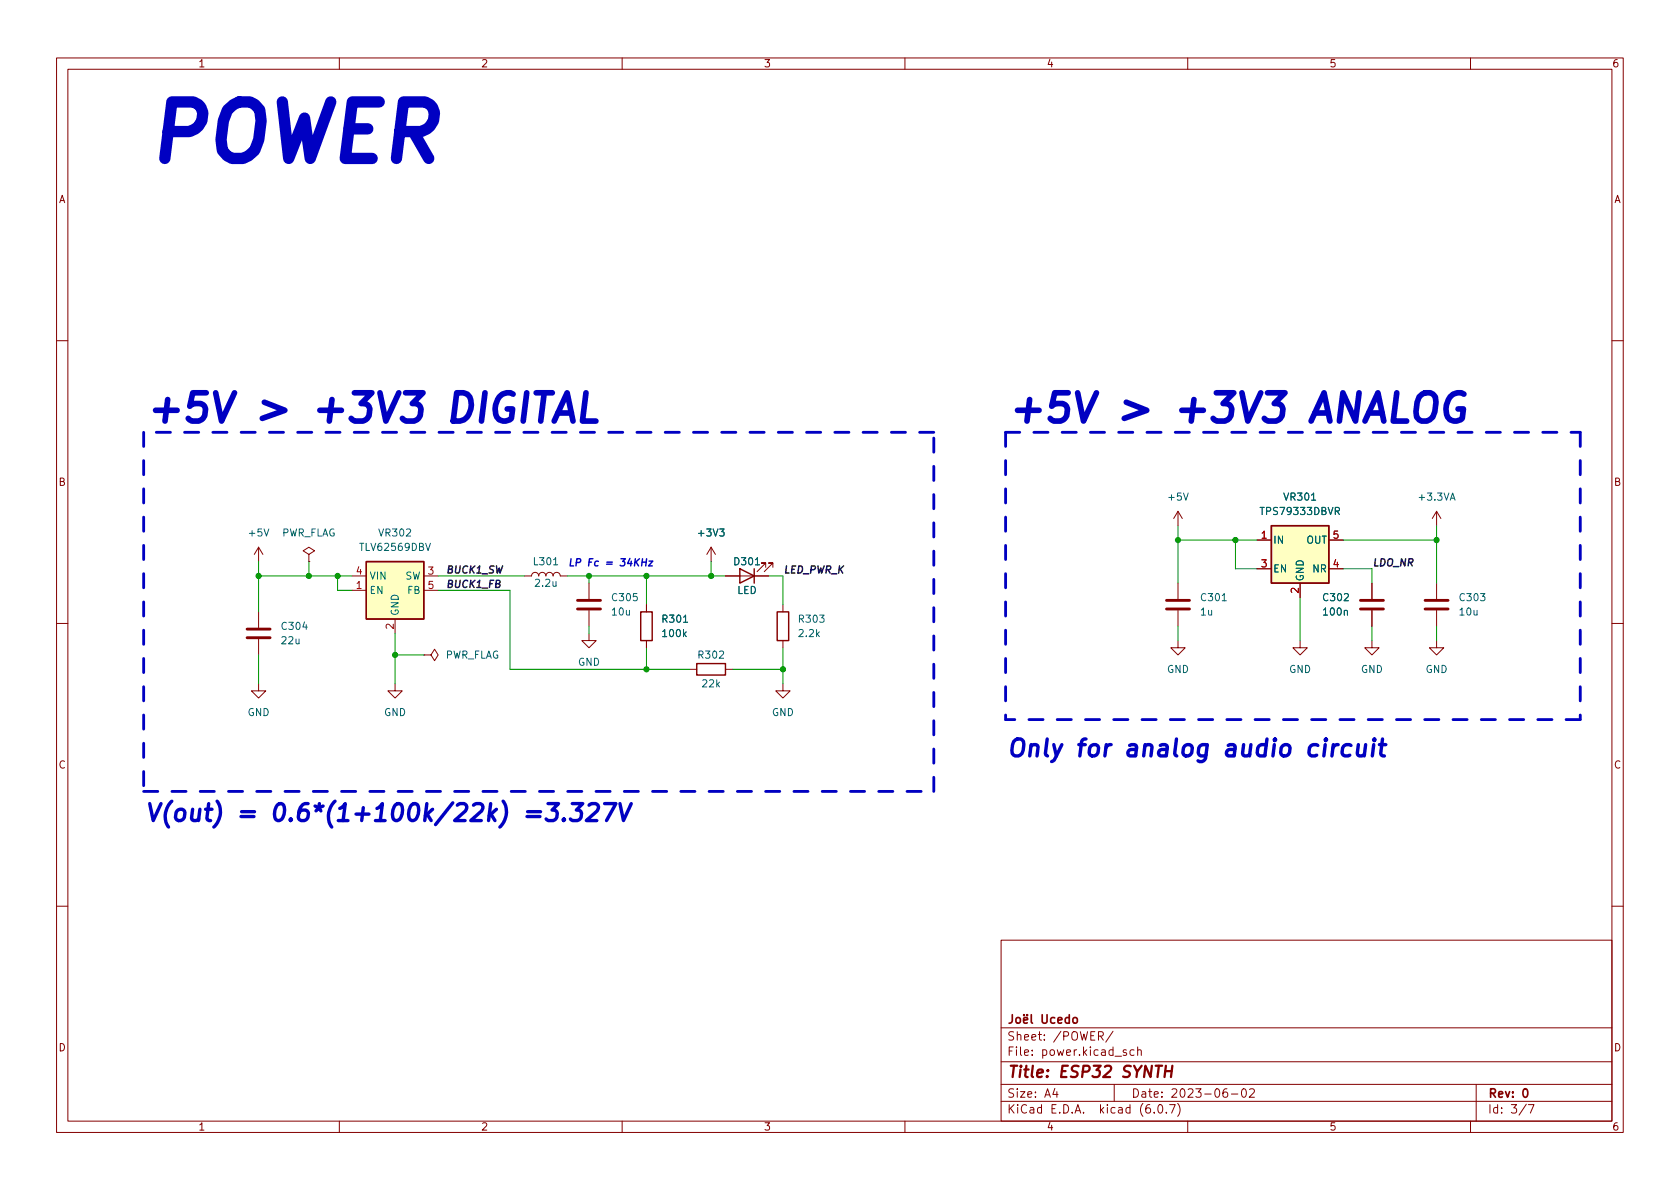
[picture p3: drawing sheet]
<svg xmlns="http://www.w3.org/2000/svg" width="297mm" height="210mm" viewBox="0 0 297 210" stroke-linecap="round" stroke-linejoin="round" font-family="sans-serif">
<g fill="none" stroke="#840000" stroke-width=".18">
<path d="M10 10.2h277v190.1h-277zM12 12.2h273v186.1h-273zM60 10.2v2M110 10.2v2M160 10.2v2M210 10.2v2M260 10.2v2M10 60.2h2M285 60.2h2M45.7 96.8l-.7 1.2M45.7 96.8v2.5M45.7 96.8l.8 1.2"/>
<path d="M54.6 98l1-.6-1-.6-1 .6 1 .6v1.3M54.6 99.3h.1M125.7 96.8l-.7 1.2M125.7 96.8v2.5M125.7 96.8l.8 1.2M208.3 90.4l-.8 1.3M208.3 90.4v2.6M208.3 90.4l.7 1.3M222.2 95.5h2.6M234.9 95.5h2.6M254 90.4v2.6M254 90.4l-.8 1.3"/>
<path d="M254 90.4l.8 1.3M10 110.2h2M45.7 108.2v2.8M45.7 113v2.8M62.2 101.8h2.6M62.2 104.4h2.6M69.8 109.5v2.5M74.9 115.8h1.3l.6-1 .7 1-.7 1-.6-1M74.9 115.8h.1M74.9 101.8h2.6M74.9 104.4h2.6M92.7 101.8h1.3a.64 .64 0 0 1 .6-.6 .64 .64 0 0 1 .6 .6 .64 .64 0 0 1 .7-.6 .64 .64 0 0 1 .6 .6 .64 .64 0 0 1 .7-.6 .64 .64 0 0 1 .6 .6 .64 .64 0 0 1 .6-.6 .64 .64 0 0 1 .7 .6h1.2"/>
<path d="M104.1 112v1.3h1.3l-1.3 1.2-1.2-1.2h1.2M104.1 103.1v2.8M104.1 107.9v2.8M114.3 106.9v1.3M114.3 113.3v1.2M121.9 118.4h1.3M128.3 101.8h7.6M128.3 118.4h1.2M135.4 100.3v-.7h-.8h.8l-1.5 1.5M136.7 100.3v-.7h-.8h.8l-1.6 1.5M138.4 106.9v1.3M138.4 113.3v1.2"/>
<path d="M208.3 113.3v1.2h1.2l-1.2 1.3-1.3-1.3h1.3M208.3 103.1v2.8M208.3 107.9v2.8M222.2 100.6h2.6M229.9 113.3v1.2h1.2l-1.2 1.3-1.3-1.3h1.3M229.9 103.1v2.6M234.9 100.6h2.6M242.6 113.3v1.2h1.2l-1.2 1.3-1.3-1.3h1.3M242.6 103.1v2.8M242.6 107.9v2.8M254 113.3v1.2h1.3l-1.3 1.3-1.3-1.3h1.3M254 103.1v2.8"/>
<path d="M254 107.9v2.8M285 110.2h2M45.7 120.9v1.3h1.3l-1.3 1.2-1.3-1.2h1.3M69.8 120.9v1.3h1.3l-1.3 1.2-1.2-1.2h1.2M138.4 120.9v1.3h1.3l-1.3 1.2-1.2-1.2h1.2M10 160.2h2M177 166.3h108v32h-108zM285 160.2h2M60 198.3v2M110 198.3v2M160 198.3v2M177 194.8h108"/>
<path d="M177 191.8h108M177 187.8h108M177 181.8h108M186.5 192.5l-.4 1h1M186.9 193v1M194.2 183.2l.7-.1 .2-.2-.1-.3-.2-.2h-.6v1.5M194.6 183.2l.5 .7M196.8 182.4l-1.3 1.9M197 191.8v3M199.1 185.7l-.3-.1-.2 .2v.3l.5 .1v.4h-.5M200.5 185.7l-.4-.1-.3 .3v.4l.1 .3h.6M201.1 185.8l.3-.2 .3 .1 .1 .9"/>
<path d="M201.1 185.1v1.5M204.1 196.7v.1M204.9 195.4l.2-.1a.81 .81 0 0 1 .6 .7 .81 .81 0 0 1-.3 .8h-.2a.81 .81 0 0 1-.6-.6 .81 .81 0 0 1 .3-.8zM206.2 196.7v.1M206.8 195.3h1l-.7 1.5M208.2 195.1a1.72 1.72 0 0 1 0 2.3M210 198.3v2M216.9 192.5a.59 .59 0 0 0-.7 .7v.5l.2 .3h.4l.2-.1 .1-.5-.2-.2-.4-.1-.3 .3M217.7 193.5h1.2M219.7 192.6l.2-.1a.81 .81 0 0 1 .5 .7 .81 .81 0 0 1-.3 .8h-.1a.81 .81 0 0 1-.6-.6 .81 .81 0 0 1 .3-.8zM220.9 192.7l.6-.2 .2 .2 .1 .3-.9 1h.9M260 198.3v2"/>
<path d="M261 191.8v6.5M269.9 195.3l-1.3 1.9M270.2 195.3h1l-.6 1.5"/>
</g>
<g fill="none" stroke="#840000" stroke-width=".3">
<path d="M179 179.4v1.1a.48 .48 0 0 1-.6 .4M181.1 179.4v.2M181.6 179.4v.2M182.3 179.4v1.3l.3 .2M184.3 179.4v1.2l.3 .3h.4l.1-.3v-1.2M189.1 179.4v1.5M179.7 180.1l.2-.2 .4 .2 .1 .5-.1 .3h-.4l-.2-.1zM181 180.4l.7-.1-.1-.3-.4-.1-.2 .2 .1 .8h.5M186.5 180l-.4-.1-.3 .3v.4l.1 .3h.6M187.1 180.4l.7-.1-.1-.3-.4-.1-.2 .2v.8h.6M189.1 180l-.5-.1-.3 .3v.4l.2 .3h.6M189.8 180.1l.2-.2 .4 .2 .1 .5-.2 .3h-.3l-.2-.1z"/>
<path d="M269.4 192.7l.2-.2a.8 .8 0 0 1 .5 .8 .8 .8 0 0 1-.5 .7l-.2-.1-.1-.4z"/>
</g>
<path d="M206 189.4h1.2M206.1 188.5l-.2 2M207.3 188.5l-.3 2" fill="none" stroke="#840000" stroke-width=".4"/>
<g fill="#ffffc2" stroke="#ffffc2" stroke-width=".18">
<path d="M224.8 93h10.1v10.1h-10.1z"/>
<path d="M64.8 99.3h10.1v10.2h-10.1z"/>
</g>
<path d="M64.8 99.3h10.1v10.2h-10.1zM224.8 93h10.1v10.1h-10.1zM113.3 108.2h2v5.1h-2zM123.2 117.3h5.1v2.1h-5.1zM130.8 100.6l2.5 1.2-2.5 1.3zM133.3 100.6v2.5M137.4 108.2h2v5.1h-2z" fill="none" stroke="#840000" stroke-width=".25"/>
<path d="M43.7 112.8h4.1M43.7 111.2h4.1M102.1 107.7h4.1M102.1 106.2h4.1M206.2 107.7h4.1M206.2 106.2h4.1M240.5 107.7h4.1M240.5 106.2h4.1M252 107.7h4M252 106.2h4" fill="none" stroke="#840000" stroke-width=".51"/>
<g fill="none" stroke="#0000c2" stroke-width=".6">
<path d="M236.6 131.7a.89 .89 0 0 0-.9 .5M238.9 131.8a.99 .99 0 0 0-1.5 .4l-.1 .9 .2 .4 .3 .2h.6l.3-.2M240.2 131.7l-.2 1.5 .1 .3a.85 .85 0 0 0 1.1-.1M241.5 131.7l-.3 2M242.9 131.7l-.3 2M243 130.7l-.1 .1 .1 .2 .1-.2-.1-.1v.3M243.9 131.7h1.1M244.4 130.7l-.3 2.5 .1 .3 .6 .2M93.2 144.4h2.3M93.3 143.5h2.3M96.9 142.1h1.9l-1.2 1.1h.4l.4 .3 .1 .3v.7l-.2 .3-.5 .3h-.8l-.4-.3M99.7 144.8l.1 .2-.1 .1-.2-.1 .2-.2v.3"/>
<path d="M101.2 142.1h1.8l-1.1 1.1h.4l.4 .3 .1 .3-.1 .7-.1 .3-.5 .3h-.9l-.4-.3M104.1 142.4l.5-.3h.7a.67 .67 0 0 1 .5 .9l-.2 .4-1.9 1.7h1.8M106.9 142.1h2l-1.7 3M109.6 142.1l.6 3 1.4-3"/>
</g>
<path d="M94.8 69.5h2.9M96.2 69.5l-.6 5M98 74.5l2.3-5 1 5M98.6 73h2.4M103.6 69.5l-.6 5h2.4M250.9 70.2a1.72 1.72 0 0 1 2.9 0l.1 .9-.2 1.7a1.77 1.77 0 0 1-1.3 1.6 1.77 1.77 0 0 1-1.9-.7l-.1-.9 .2-1.7zM258.8 69.7a1.93 1.93 0 0 0-2.7 1 3.1 3.1 0 0 0 .3 3.5 1.82 1.82 0 0 0 2.1-.2l.2-1.7h-.9" fill="none" stroke="#0000c2" stroke-width="1"/>
<path d="M113.5 99.4h.8M113.6 98.8l-.2 1.3M114.3 98.8l-.1 1.3M114.8 99.2h.6l-.7 .9h.6" fill="none" stroke="#0000c2" stroke-width=".25"/>
<path d="M25.4 76.4v63.5M165.1 76.4h-139.7M177.8 76.4v50.8M177.8 76.4h101.6M279.4 76.4v50.8M25.4 139.9h139.7M165.1 139.9v-63.5M279.4 127.2h-101.6" fill="none" stroke="#0000c2" stroke-width=".5" stroke-dasharray="2.5 2.5"/>
<g fill="none" stroke="#009600" stroke-width=".18">
<path d="M45.7 99.3v8.9M54.6 99.3v2.5M125.7 99.3v2.5M208.3 93v10.1M208.3 95.5h13.9M218.4 95.5v5.1h3.8M237.5 95.5h16.5M254 93v10.1M45.7 115.8v5.1M45.7 101.8h16.5M59.7 101.8v2.6h2.5M69.8 112v8.9"/>
<path d="M69.8 115.8h5.1M77.5 104.4h12.7v14h31.7M77.5 101.8h15.2M100.3 101.8h28M104.1 101.8v1.3M104.1 110.7v1.3M114.3 101.8v5.1M114.3 114.5v3.9M129.5 118.4h8.9M135.9 101.8h2.5v5.1M138.4 114.5v6.4M208.3 110.7v2.6"/>
<path d="M229.9 105.7v7.6M237.5 100.6h5.1v2.5M242.6 110.7v2.6M254 110.7v2.6"/>
</g>
<g fill="#009600" stroke="#009600" stroke-width=".18">
<circle cx="45.7" cy="101.8" r=".46"/>
<circle cx="69.8" cy="115.8" r=".46"/>
<circle cx="59.7" cy="101.8" r=".46"/>
<circle cx="54.6" cy="101.8" r=".46"/>
<circle cx="104.1" cy="101.8" r=".46"/>
<circle cx="138.4" cy="118.4" r=".46"/>
<circle cx="125.7" cy="101.8" r=".46"/>
<circle cx="254" cy="95.5" r=".46"/>
<circle cx="208.3" cy="95.5" r=".46"/>
<circle cx="218.4" cy="95.5" r=".46"/>
<circle cx="114.3" cy="101.8" r=".46"/>
<circle cx="114.3" cy="118.4" r=".46"/>
</g>
<text font-size="13.9" fill="#0000c2" x="25.4" y="28.5">POWER</text>
<g font-size="7" fill="#0000c2">
<text x="25.4" y="74.7">+5V &gt; +3V3 DIGITAL</text>
<text x="177.8" y="74.7">+5V &gt; +3V3 ANALOG</text>
</g>
<g font-size="4.2" fill="#0000c2">
<text x="177.8" y="133.8">Only for analog audio circuit</text>
<text x="25.4" y="145.2">V(out) = 0.6*(1+100k/22k) =3.327V</text>
</g>
<text font-size="2.8" fill="#840000" x="178" y="190.6">Title: ESP32 SYNTH</text>
<g font-size="2.1" fill="#840000">
<text x="178" y="184">Sheet: /POWER/</text>
<text x="178" y="186.7">File: power.kicad_sch</text>
<text x="178" y="196.9">KiCad E.D.A. kicad (6.0.7)</text>
<text x="178" y="194.1">Size: A4</text>
<text x="200" y="194.1">Date: 2023-06-02</text>
<text x="263" y="194.1">Rev: 0</text>
<text x="263" y="196.9">Id: 3/7</text>
</g>
<g font-size="1.8" fill="#840000">
<text x="35" y="11.9">1</text>
<text x="85" y="11.9">2</text>
<text x="135" y="11.9">3</text>
<text x="185" y="11.9">4</text>
<text x="235" y="11.9">5</text>
<text x="285" y="11.9">6</text>
<text x="10.3" y="35.9">A</text>
<text x="285.3" y="35.9">A</text>
<text x="10.3" y="85.9">B</text>
<text x="285.3" y="85.9">B</text>
<text x="10.3" y="135.9">C</text>
<text x="285.3" y="135.9">C</text>
<text x="10.3" y="185.9">D</text>
<text x="285.3" y="185.9">D</text>
<text x="35" y="199.9">1</text>
<text x="85" y="199.9">2</text>
<text x="135" y="199.9">3</text>
<text x="185" y="199.9">4</text>
<text x="235" y="199.9">5</text>
<text x="285" y="199.9">6</text>
</g>
<g font-size="1.8" fill="#006464">
<text x="206.7" y="88.5">+5V</text>
<text x="227.2" y="88.5">VR301</text>
<text x="251" y="88.5">+3.3VA</text>
<text x="44.1" y="94.9">+5V</text>
<text x="49.6" y="94.9">PWR_FLAG</text>
<text x="67.1" y="94.9">VR302</text>
<text x="123.6" y="94.9">+3V3</text>
<text x="223.2" y="91.1">TPS79333DBVR</text>
<text x="63.9" y="97.4">TLV62569DBV</text>
<text x="94.5" y="99.9">L301</text>
<text x="130" y="99.9">D301</text>
<text x="225" y="96.1">IN</text>
<text x="225" y="101.2">EN</text>
<text x="231" y="96.1">OUT</text>
<text x="232.1" y="101.2">NR</text>
<text x="65.3" y="105">EN</text>
<text x="65.3" y="102.5">VIN</text>
<text x="71.6" y="102.5">SW</text>
<text x="72.1" y="105">FB</text>
<text x="94.8" y="103.8">2.2u</text>
<text x="108.4" y="106.3">C305</text>
<text x="130.3" y="105">LED</text>
<text x="212.5" y="106.3">C301</text>
<text x="230.5" y="102.9" transform="rotate(-90 230.5 102.9)">GND</text>
<text x="234.1" y="106.3">C302</text>
<text x="258.2" y="106.3">C303</text>
<text x="49.9" y="113.9">22u</text>
<text x="49.9" y="111.4">C304</text>
<text x="70.5" y="109" transform="rotate(-90 70.5 109)">GND</text>
<text x="108.3" y="108.8">10u</text>
<text x="117.3" y="110.1">R301</text>
<text x="117.3" y="112.6">100k</text>
<text x="141.4" y="112.6">2.2k</text>
<text x="141.4" y="110.1">R303</text>
<text x="212.3" y="108.8">1u</text>
<text x="234.1" y="108.8">100n</text>
<text x="258.2" y="108.8">10u</text>
<text x="78.6" y="116.5">PWR_FLAG</text>
<text x="102.2" y="117.7">GND</text>
<text x="123.6" y="116.5">R302</text>
<text x="206.3" y="119">GND</text>
<text x="227.9" y="119">GND</text>
<text x="240.6" y="119">GND</text>
<text x="252" y="119">GND</text>
<text x="124.3" y="121.5">22k</text>
<text x="43.8" y="126.6">GND</text>
<text x="67.9" y="126.6">GND</text>
<text x="136.5" y="126.6">GND</text>
</g>
<g font-size="1.8" fill="#a90000">
<text x="223" y="95.2">1</text>
<text x="235.7" y="95.2">5</text>
<text x="63" y="101.6">4</text>
<text x="75.7" y="101.6">3</text>
<text x="223" y="100.3">3</text>
<text x="235.7" y="100.3">4</text>
<text x="63" y="104.1">1</text>
<text x="75.7" y="104.1">5</text>
<text x="229.6" y="104.9" transform="rotate(-90 229.6 104.9)">2</text>
<text x="69.6" y="111.2" transform="rotate(-90 69.6 111.2)">2</text>
</g>
<g font-size="1.8" fill="#0f0f0f">
<text x="78.7" y="101.4">BUCK1_SW</text>
<text x="138.4" y="101.4">LED_PWR_K</text>
<text x="242.6" y="100.1">LDO_NR</text>
<text x="78.7" y="103.9">BUCK1_FB</text>
</g>
<text font-size="1.8" fill="#0000c2" x="100.3" y="100.1">LP Fc = 34KHz</text>
</svg>
